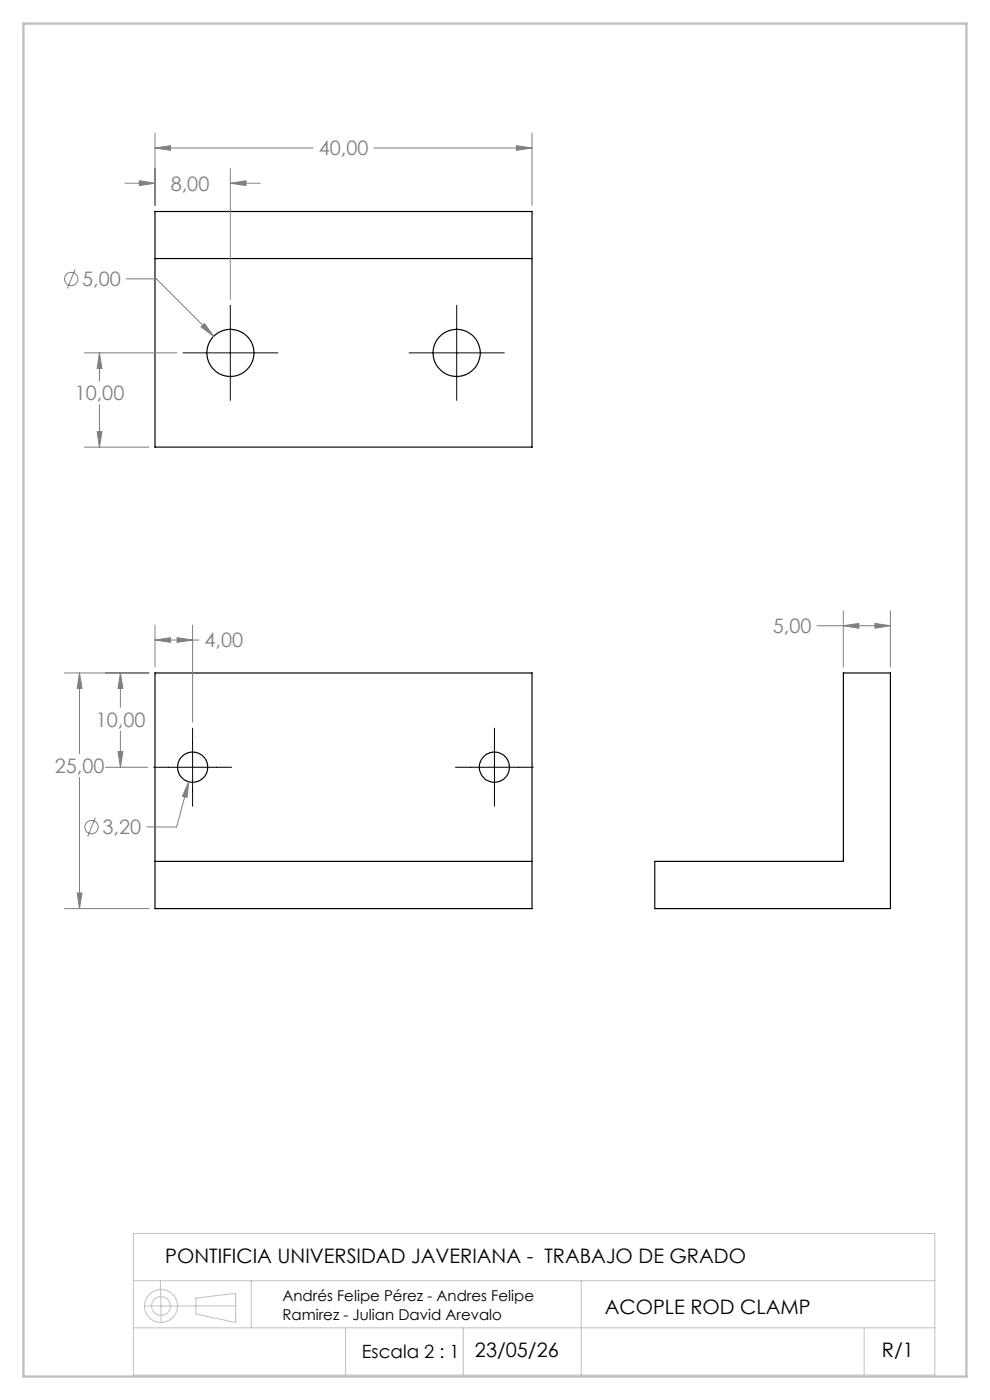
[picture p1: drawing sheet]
<svg xmlns="http://www.w3.org/2000/svg" width="210mm" height="297mm" viewBox="0 0 210 297" stroke-linecap="round" stroke-linejoin="round" font-family="sans-serif">
<g fill="none" stroke="#000" stroke-width=".25">
<path d="M32.9 44.9h80v50h-80zM32.9 54.9h80M32.9 142.8h80v50h-80zM32.9 182.7h80M138.9 182.7h40v-39.9h10v50h-50z"/>
<circle cx="48.9" cy="74.9" r="5"/>
<circle cx="96.9" cy="74.9" r="5"/>
<circle cx="40.9" cy="162.8" r="3.2"/>
<circle cx="104.9" cy="162.8" r="3.2"/>
</g>
<g fill="none" stroke="#808080" stroke-width=".21">
<path d="M26.5 38.9h6.4M29.6 38.3l3.3 .6-3.3 .5zM32.9 31.4l3.3-.5v1zM32.9 28.2v15.4M32.9 31.4h33.5M48.9 38.9l3.3-.6v1.1zM48.9 35.7v27.8M48.9 38.9h6.3M79.3 31.4h33.6M109.6 30.9l3.3 .5-3.3 .5zM112.9 28.2v15.4M15.9 57.2l-1.6 4"/>
<path d="M26.8 59.2h6.4l12.1 12.1M17.9 74.9h19.6M21.1 74.9l.5 3.3h-1zM21.1 74.9v5.9M42.7 69.4l.7-.8 1.9 2.7zM17.9 94.9h13.7M20.6 91.6h1l-.5 3.3zM21.1 85.8v9.1M32.9 135.8l3.3-.5v1zM32.9 132.6v8.9M32.9 135.8h9.3M37.6 135.3l3.3 .5-3.3 .5z"/>
<path d="M40.9 132.6v20.6M173.3 132.7h15.6M178.9 132.7l3.3-.4v1zM178.9 129.6v11.9M185.6 132.3l3.3 .4-3.3 .6zM188.9 129.6v11.9M13.7 142.8h17.9M16.9 142.8l.5 3.2h-1zM16.9 142.8v17.1M25 159.5h1.1l-.6 3.3zM25.5 142.8l.6 3.2h-1.1zM25.5 142.8v7.2"/>
<path d="M25.5 155.1v7.7M16.9 164.9v27.9M20.2 173.5l-1.6 4M22.4 162.8h8.9M40 165.8l-.3 3.4-1-.3zM40 165.8l-2.5 9.6h-6.4M13.7 192.8h17.9M16.4 189.4h1l-.5 3.4z"/>
<circle cx="15.1" cy="59.2" r="1.42"/>
<circle cx="19.4" cy="175.5" r="1.41"/>
</g>
<g fill="none" stroke="#c0c0c0" stroke-width=".21">
<path d="M28.3 261.7h170v30h-170zM28.3 271.7h170M34 271.7l.1 8.9M41.6 275.4l8.4-1v6.2l-8.4-1.8zM50 277l-19.3 .1M53.3 271.7v10M123.3 271.7v20M28.3 281.7h170M73.3 281.7v10M98.3 281.7v10M183.3 281.7v10"/>
<circle cx="34.1" cy="277" r="2"/>
<circle cx="34.1" cy="277.1" r="3.5"/>
</g>
<path d="M38.8 74.9h20.1M48.9 64.8v20.1M86.8 74.9h20.2M96.9 64.8v20.1M40.9 154.5v16.5M104.9 154.5v16.5M32.6 162.8h16.5M96.6 162.8h16.5" fill="none" stroke="#000" stroke-width=".21"/>
<path d="M5 5h200v287h-200z" fill="none" stroke="#c0c0c0" stroke-width=".5"/>
<path d="M16.9 142.8l.5 3.2h-1zM16.4 189.4h1l-.5 3.4zM40 165.8l-1.3 3.1 1 .3zM25 159.5h1.1l-.6 3.3zM25.5 142.8l.6 3.2h-1.1zM37.6 135.3l3.3 .5-3.3 .5zM32.9 135.8l3.3-.5v1zM109.6 30.9l3.3 .5-3.3 .5zM32.9 31.4l3.3-.5v1zM43.4 68.6l-.7 .8 2.6 1.9zM48.9 38.9l3.3-.6v1.1zM29.6 38.3l3.3 .6-3.3 .5zM21.1 74.9l.5 3.3h-1zM20.6 91.6h1l-.5 3.3zM178.9 132.7l3.3-.4v1zM185.6 132.3l3.3 .4-3.3 .6z" fill="#808080"/>
<g font-size="4.2" fill="#808080">
<text x="67.6" y="33">40,00</text>
<text x="36.2" y="40.4">8,00</text>
<text x="17.4" y="60.7">5,00</text>
<text x="15.8" y="84.9">10,00</text>
<text x="43.4" y="137.4">4,00</text>
<text x="163.9" y="134.3">5,00</text>
<text x="20.3" y="154.1">10,00</text>
<text x="11.6" y="164">25,00</text>
<text x="21.8" y="177">3,20</text>
</g>
<g font-size="4.2">
<text x="35.1" y="268">PONTIFICIA UNIVERSIDAD JAVERIANA - TRABAJO DE GRADO</text>
<text x="128.3" y="278.8">ACOPLE ROD CLAMP</text>
<text x="100.8" y="287.9">23/05/26</text>
<text x="187.1" y="287.9">R/1</text>
</g>
<text font-size="3.9" x="76.8" y="288.1">Escala 2 : 1</text>
<g font-size="3.2">
<text x="59.9" y="275.9">Andrés Felipe Pérez - Andres Felipe</text>
<text x="59.9" y="280.1">Ramirez - Julian David Arevalo</text>
</g>
</svg>
